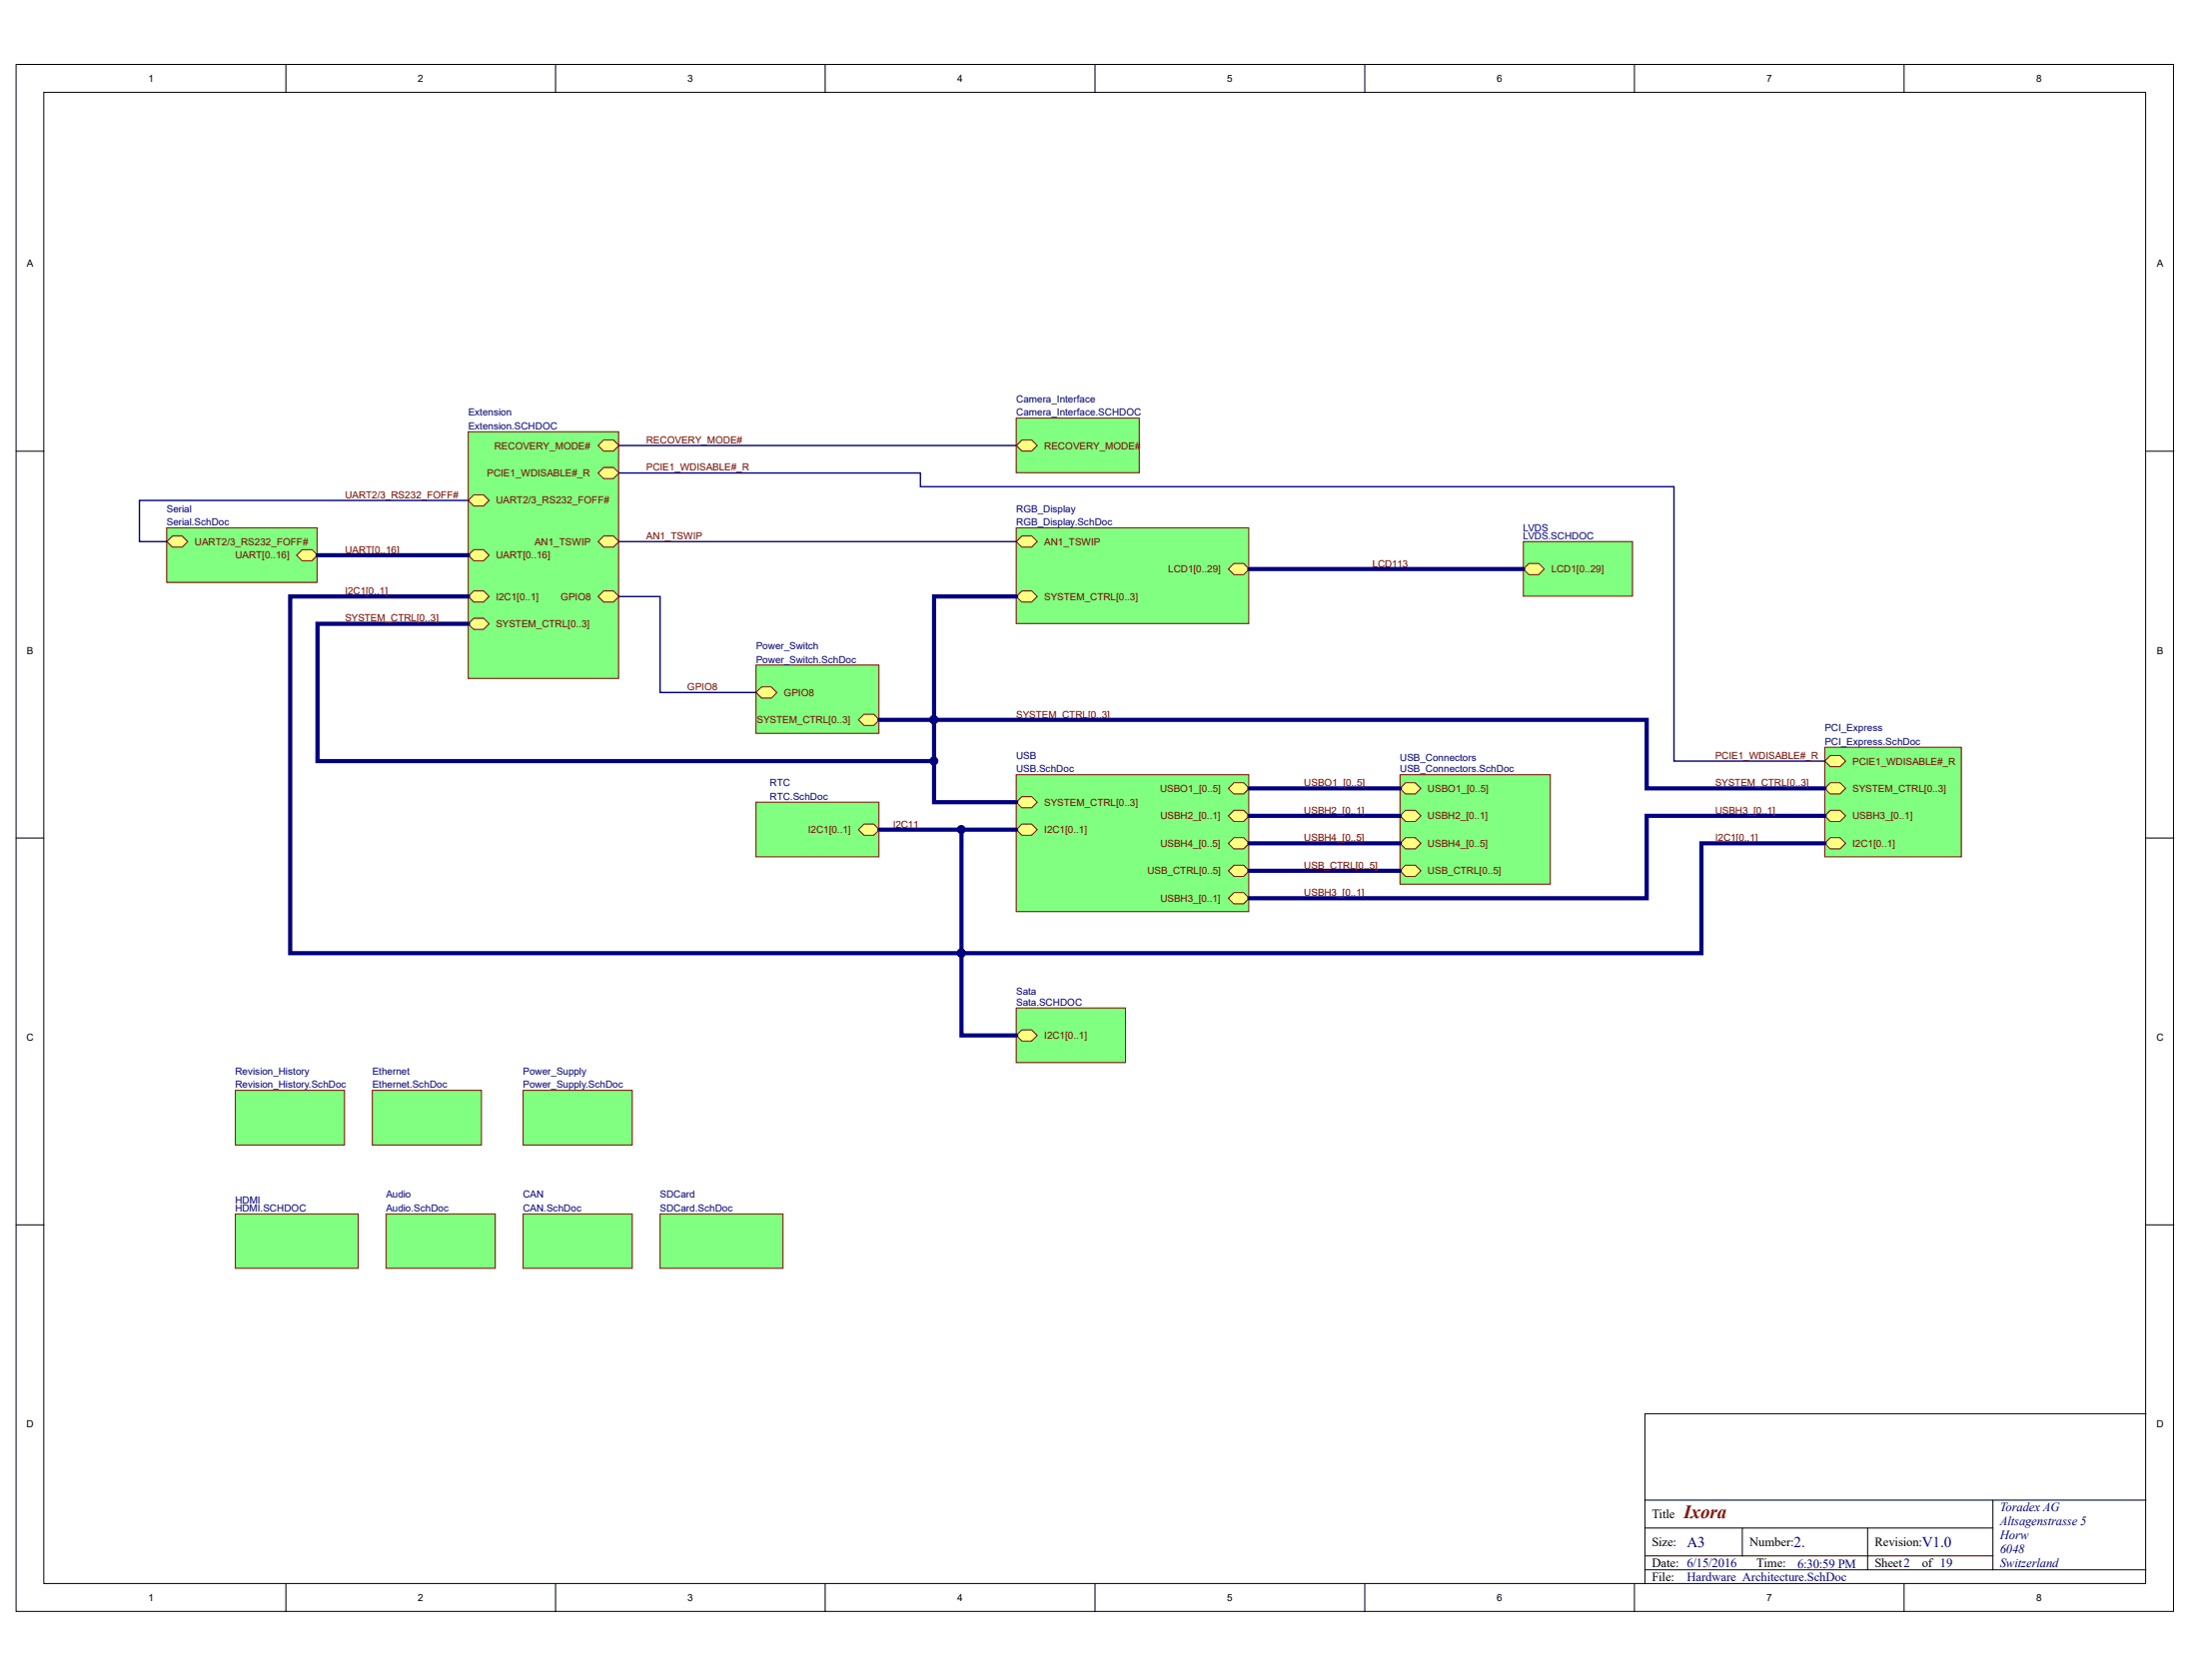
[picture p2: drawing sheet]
<svg xmlns="http://www.w3.org/2000/svg" width="271mm" height="207mm" viewBox="0 0 271 207" stroke-linecap="round" stroke-linejoin="round" font-family="sans-serif">
<g fill="#fff" stroke="#000" stroke-width=".12">
<path d="M2 7.9h265.8v190.7h-265.8z"/>
<path d="M5.4 11.4h259v183.8h-259z"/>
</g>
<g fill="none" stroke="#000" stroke-width=".12">
<path d="M35.2 7.9v3.5M68.4 7.9v3.5M101.7 7.9v3.5M134.9 7.9v3.5M168.2 7.9v3.5M201.4 7.9v3.5M234.6 7.9v3.5M2 55.6h3.4M264.4 55.6h3.4M2 103.3h3.4M264.4 103.3h3.4M2 151h3.4"/>
<path d="M264.4 151h3.4M264.4 174.3h-61.7v10.6M35.2 195.2v3.5M68.4 195.2v3.5M101.7 195.2v3.5M134.9 195.2v3.5M168.2 195.2v3.5M201.4 195.2v3.5M202.7 188.3h42.8M202.7 193.5h61.7M202.7 191.8h42.8M214.7 188.3v3.5"/>
<path d="M230.1 188.3v5.2M234.6 195.2v3.5M245.5 184.9v8.6M264.4 184.9h-61.7v10.3"/>
</g>
<g fill="#80ff80" stroke="#800000" stroke-width=".12">
<path d="M47.6 149.6h13.4v6.7h-13.4z"/>
<path d="M125.2 51.5h15.2v6.8h-15.2z"/>
</g>
<path d="M125.9 54.2h1.2l.7 .7-.7 .7h-1.2l-.7-.7z" fill-rule="evenodd" fill="#ffff80" stroke="#800000" stroke-width=".12"/>
<g fill="#80ff80" stroke="#800000" stroke-width=".12">
<path d="M64.5 149.6h13.4v6.7h-13.4z"/>
<path d="M45.9 134.4h13.4v6.7h-13.4z"/>
<path d="M224.8 92.1h16.8v13.5h-16.8z"/>
</g>
<g fill="#ffff80" stroke="#800000" stroke-width=".12">
<path d="M225.5 103.3h1.2l.7 .7-.7 .6h-1.2l-.7-.6z" fill-rule="evenodd"/>
<path d="M225.5 99.9h1.2l.7 .7-.7 .7h-1.2l-.7-.7z" fill-rule="evenodd"/>
<path d="M225.5 96.5h1.2l.7 .7-.7 .7h-1.2l-.7-.7z" fill-rule="evenodd"/>
<path d="M225.5 93.1h1.2l.7 .7-.7 .7h-1.2l-.7-.7z" fill-rule="evenodd"/>
</g>
<g fill="#80ff80" stroke="#800000" stroke-width=".12">
<path d="M64.5 134.4h13.4v6.7h-13.4z"/>
<path d="M93.1 82h15.2v8.4h-15.2z"/>
</g>
<g fill="#ffff80" stroke="#800000" stroke-width=".12">
<path d="M106.5 88h1.2l.6 .7-.6 .7h-1.2l-.7-.7z" fill-rule="evenodd"/>
<path d="M93.8 84.7h1.2l.7 .7-.7 .6h-1.2l-.7-.6z" fill-rule="evenodd"/>
</g>
<path d="M125.2 65.1h28.7v11.8h-28.7z" fill="#80ff80" stroke="#800000" stroke-width=".12"/>
<g fill="#ffff80" stroke="#800000" stroke-width=".12">
<path d="M152 69.5h1.2l.7 .6-.7 .7h-1.2l-.7-.7z" fill-rule="evenodd"/>
<path d="M125.9 66.1h1.2l.7 .7-.7 .6h-1.2l-.7-.6z" fill-rule="evenodd"/>
<path d="M125.9 72.8h1.2l.7 .7-.7 .7h-1.2l-.7-.7z" fill-rule="evenodd"/>
</g>
<path d="M93.1 98.9h15.2v6.7h-15.2z" fill="#80ff80" stroke="#800000" stroke-width=".12"/>
<path d="M106.5 101.6h1.2l.6 .7-.6 .7h-1.2l-.7-.7z" fill-rule="evenodd" fill="#ffff80" stroke="#800000" stroke-width=".12"/>
<path d="M125.2 124.2h13.5v6.8h-13.5z" fill="#80ff80" stroke="#800000" stroke-width=".12"/>
<path d="M125.9 126.9h1.2l.7 .7-.7 .7h-1.2l-.7-.7z" fill-rule="evenodd" fill="#ffff80" stroke="#800000" stroke-width=".12"/>
<g fill="#80ff80" stroke="#800000" stroke-width=".12">
<path d="M81.3 149.6h15.2v6.7h-15.2z"/>
<path d="M20.5 65.1h18.6v6.7h-18.6z"/>
</g>
<g fill="#ffff80" stroke="#800000" stroke-width=".12">
<path d="M37.2 67.8h1.2l.7 .6-.7 .7h-1.2l-.7-.7z" fill-rule="evenodd"/>
<path d="M21.2 66.1h1.2l.7 .7-.7 .6h-1.2l-.6-.6z" fill-rule="evenodd"/>
</g>
<path d="M57.7 53.2h18.5v30.4h-18.5z" fill="#80ff80" stroke="#800000" stroke-width=".12"/>
<g fill="#ffff80" stroke="#800000" stroke-width=".12">
<path d="M74.4 66.1h1.2l.7 .7-.7 .6h-1.2l-.7-.6z" fill-rule="evenodd"/>
<path d="M74.4 72.8h1.2l.7 .7-.7 .7h-1.2l-.7-.7z" fill-rule="evenodd"/>
<path d="M58.4 67.8h1.2l.7 .6-.7 .7h-1.2l-.7-.7z" fill-rule="evenodd"/>
<path d="M58.4 72.8h1.2l.7 .7-.7 .7h-1.2l-.7-.7z" fill-rule="evenodd"/>
<path d="M58.4 76.2h1.2l.7 .7-.7 .7h-1.2l-.7-.7z" fill-rule="evenodd"/>
<path d="M74.4 54.2h1.2l.7 .7-.7 .7h-1.2l-.7-.7z" fill-rule="evenodd"/>
<path d="M58.4 61h1.2l.7 .7-.7 .7h-1.2l-.7-.7z" fill-rule="evenodd"/>
<path d="M74.4 57.6h1.2l.7 .7-.7 .7h-1.2l-.7-.7z" fill-rule="evenodd"/>
</g>
<path d="M172.5 95.5h18.5v13.5h-18.5z" fill="#80ff80" stroke="#800000" stroke-width=".12"/>
<g fill="#ffff80" stroke="#800000" stroke-width=".12">
<path d="M173.2 96.5h1.2l.7 .7-.7 .7h-1.2l-.7-.7z" fill-rule="evenodd"/>
<path d="M173.2 103.3h1.2l.7 .7-.7 .6h-1.2l-.7-.6z" fill-rule="evenodd"/>
<path d="M173.2 99.9h1.2l.7 .7-.7 .7h-1.2l-.7-.7z" fill-rule="evenodd"/>
<path d="M173.2 106.7h1.2l.7 .6-.7 .7h-1.2l-.7-.7z" fill-rule="evenodd"/>
</g>
<path d="M125.2 95.5h28.7v16.9h-28.7z" fill="#80ff80" stroke="#800000" stroke-width=".12"/>
<g fill="#ffff80" stroke="#800000" stroke-width=".12">
<path d="M125.9 101.6h1.2l.7 .7-.7 .7h-1.2l-.7-.7z" fill-rule="evenodd"/>
<path d="M152 110h1.2l.7 .7-.7 .7h-1.2l-.7-.7z" fill-rule="evenodd"/>
<path d="M152 96.5h1.2l.7 .7-.7 .7h-1.2l-.7-.7z" fill-rule="evenodd"/>
<path d="M152 103.3h1.2l.7 .7-.7 .6h-1.2l-.7-.6z" fill-rule="evenodd"/>
<path d="M152 99.9h1.2l.7 .7-.7 .7h-1.2l-.7-.7z" fill-rule="evenodd"/>
<path d="M152 106.7h1.2l.7 .6-.7 .7h-1.2l-.7-.7z" fill-rule="evenodd"/>
<path d="M125.9 98.2h1.2l.7 .7-.7 .7h-1.2l-.7-.7z" fill-rule="evenodd"/>
</g>
<path d="M76.3 66.8h48.9" fill="none" stroke="#000080" stroke-width=".17"/>
<path d="M108.3 88.7h6.8M153.9 97.2h18.6M153.9 100.6h18.6M153.9 104h18.6M153.9 107.3h18.6M224.8 100.6h-21.9v10.1h-49" fill="none" stroke="#000080" stroke-width=".51"/>
<circle cx="115.1" cy="88.7" r=".49" fill="#000080" stroke="#000080" stroke-width=".12"/>
<path d="M187.7 66.8h13.4v6.7h-13.4z" fill="#80ff80" stroke="#800000" stroke-width=".12"/>
<path d="M188.4 69.5h1.2l.7 .6-.7 .7h-1.2l-.7-.7z" fill-rule="evenodd" fill="#ffff80" stroke="#800000" stroke-width=".12"/>
<path d="M29 149.6h15.1v6.7h-15.1z" fill="#80ff80" stroke="#800000" stroke-width=".12"/>
<path d="M153.9 70.1h33.8" fill="none" stroke="#000080" stroke-width=".51"/>
<path d="M29 134.4h13.4v6.7h-13.4z" fill="#80ff80" stroke="#800000" stroke-width=".12"/>
<path d="M76.3 58.3h37.1v1.7h92.8v33.8h18.6M76.3 54.9h48.9M57.7 61.7h-40.5v5.1h3.4M76.3 73.5h5v11.9h11.8" fill="none" stroke="#000080" stroke-width=".17"/>
<path d="M39.1 68.4h18.6M57.7 73.5h-21.9v44h173.8v-13.5h15.2M57.7 76.9h-18.6v16.9h76M125.2 73.5h-10.1v25.4h10.1M115.1 88.7h87.8v8.5h21.9M108.3 102.3h16.9M118.5 102.3v25.3h6.7" fill="none" stroke="#000080" stroke-width=".51"/>
<g fill="#000080" stroke="#000080" stroke-width=".12">
<circle cx="115.1" cy="88.7" r=".49"/>
<circle cx="118.4" cy="102.3" r=".49"/>
<circle cx="118.4" cy="117.5" r=".49"/>
<circle cx="115.1" cy="93.8" r=".49"/>
</g>
<text font-size="2.3" fill="#800000" x="207.4" y="187.2">Ixora</text>
<g font-size="1.9" fill="#000080">
<text x="207.8" y="190.7">A3</text>
<text x="221" y="190.7">2.</text>
<text x="236.8" y="190.7">V1.0</text>
</g>
<g font-size="1.6">
<text x="203.5" y="187.2">Title</text>
<text x="203.5" y="190.6">Size:</text>
<text x="215.5" y="190.6">Number:</text>
<text x="231" y="190.6">Revision:</text>
<text x="203.5" y="193.2">Date: 6/15/2016</text>
<text x="203.5" y="194.9">File:</text>
<text x="216.4" y="193.2">Time:</text>
<text x="231" y="193.2">Sheet2</text>
<text x="236.8" y="193.2">of 19</text>
</g>
<g font-size="1.6" fill="#000080">
<text x="246.4" y="186.3">Toradex AG</text>
<text x="246.4" y="188">Altsagenstrasse 5</text>
<text x="246.4" y="189.7">Horw</text>
<text x="246.4" y="191.5">6048</text>
<text x="207.8" y="194.9">Hardware_Architecture.SchDoc</text>
<text x="221.4" y="193.3">6:30:59 PM</text>
<text x="246.4" y="193.2">Switzerland</text>
</g>
<g font-size="1.2">
<text x="18.3" y="10.1">1</text>
<text x="51.5" y="10.1">2</text>
<text x="84.7" y="10.1">3</text>
<text x="118" y="10.1">4</text>
<text x="151.2" y="10.1">5</text>
<text x="184.4" y="10.1">6</text>
<text x="217.7" y="10.1">7</text>
<text x="250.9" y="10.1">8</text>
<text x="3.3" y="32.9">A</text>
<text x="265.7" y="32.9">A</text>
<text x="3.3" y="80.6">B</text>
<text x="265.7" y="80.6">B</text>
<text x="3.2" y="128.3">C</text>
<text x="265.7" y="128.3">C</text>
<text x="3.2" y="175.9">D</text>
<text x="265.7" y="175.9">D</text>
<text x="18.3" y="197.4">1</text>
<text x="51.5" y="197.4">2</text>
<text x="84.7" y="197.4">3</text>
<text x="118" y="197.4">4</text>
<text x="151.2" y="197.4">5</text>
<text x="184.4" y="197.4">6</text>
<text x="217.7" y="197.4">7</text>
<text x="250.9" y="197.4">8</text>
</g>
<g font-size="1.2" fill="#000080">
<text x="57.7" y="51.3">Extension</text>
<text x="57.7" y="52.9">Extension.SCHDOC</text>
<text x="125.2" y="49.6">Camera_Interface</text>
<text x="125.2" y="51.3">Camera_Interface.SCHDOC</text>
<text x="20.5" y="63.1">Serial</text>
<text x="20.5" y="64.8">Serial.SchDoc</text>
<text x="125.2" y="63.1">RGB_Display</text>
<text x="125.2" y="64.8">RGB_Display.SchDoc</text>
<text x="187.7" y="65.5">LVDS</text>
<text x="187.7" y="66.5">LVDS.SCHDOC</text>
<text x="93.2" y="80">Power_Switch</text>
<text x="93.2" y="81.7">Power_Switch.SchDoc</text>
<text x="125.2" y="93.5">USB</text>
<text x="125.2" y="95.2">USB.SchDoc</text>
<text x="172.5" y="93.9">USB_Connectors</text>
<text x="172.5" y="95.2">USB_Connectors.SchDoc</text>
<text x="224.8" y="90.2">PCI_Express</text>
<text x="224.8" y="91.8">PCI_Express.SchDoc</text>
<text x="94.8" y="96.9">RTC</text>
<text x="94.8" y="98.6">RTC.SchDoc</text>
<text x="125.2" y="122.6">Sata</text>
<text x="125.2" y="124">Sata.SCHDOC</text>
<text x="29" y="132.4">Revision_History</text>
<text x="29" y="134.1">Revision_History.SchDoc</text>
<text x="45.9" y="132.4">Ethernet</text>
<text x="45.9" y="134.1">Ethernet.SchDoc</text>
<text x="64.4" y="132.4">Power_Supply</text>
<text x="64.4" y="134.1">Power_Supply.SchDoc</text>
<text x="29" y="148.3">HDMI</text>
<text x="29" y="149.3">HDMI.SCHDOC</text>
<text x="47.6" y="147.7">Audio</text>
<text x="47.6" y="149.3">Audio.SchDoc</text>
<text x="64.4" y="147.7">CAN</text>
<text x="64.4" y="149.3">CAN.SchDoc</text>
<text x="81.3" y="147.7">SDCard</text>
<text x="81.3" y="149.3">SDCard.SchDoc</text>
</g>
<g font-size="1.2" fill="#800000">
<text x="60" y="58.7">PCIE1_WDISABLE#_R</text>
<text x="60.9" y="55.3">RECOVERY_MODE#</text>
<text x="79.6" y="54.7">RECOVERY_MODE#</text>
<text x="79.6" y="58">PCIE1_WDISABLE#_R</text>
<text x="128.7" y="55.3">RECOVERY_MODE#</text>
<text x="42.5" y="61.4">UART2/3_RS232_FOFF#</text>
<text x="61.1" y="62.1">UART2/3_RS232_FOFF#</text>
<text x="24" y="67.2">UART2/3_RS232_FOFF#</text>
<text x="29" y="68.9">UART[0..16]</text>
<text x="42.5" y="68.2">UART[0..16]</text>
<text x="61.1" y="68.9">UART[0..16]</text>
<text x="65.9" y="67.2">AN1_TSWIP</text>
<text x="79.6" y="66.5">AN1_TSWIP</text>
<text x="128.7" y="67.2">AN1_TSWIP</text>
<text x="143.9" y="70.6">LCD1[0..29]</text>
<text x="169.1" y="69.9">LCD113</text>
<text x="191.1" y="70.6">LCD1[0..29]</text>
<text x="42.5" y="76.6">SYSTEM_CTRL[0..3]</text>
<text x="42.5" y="73.3">I2C1[0..1]</text>
<text x="61.1" y="73.9">I2C1[0..1]</text>
<text x="61.1" y="77.3">SYSTEM_CTRL[0..3]</text>
<text x="69.1" y="73.9">GPIO8</text>
<text x="128.7" y="73.9">SYSTEM_CTRL[0..3]</text>
<text x="84.7" y="85.1">GPIO8</text>
<text x="93.2" y="89.1">SYSTEM_CTRL[0..3]</text>
<text x="96.6" y="85.8">GPIO8</text>
<text x="125.2" y="88.5">SYSTEM_CTRL[0..3]</text>
<text x="211.3" y="93.5">PCIE1_WDISABLE#_R</text>
<text x="228.2" y="94.3">PCIE1_WDISABLE#_R</text>
<text x="128.7" y="99.3">SYSTEM_CTRL[0..3]</text>
<text x="142.9" y="97.6">USBO1_[0..5]</text>
<text x="143" y="101">USBH2_[0..1]</text>
<text x="160.7" y="96.9">USBO1_[0..5]</text>
<text x="160.7" y="100.3">USBH2_[0..1]</text>
<text x="175.9" y="97.6">USBO1_[0..5]</text>
<text x="175.9" y="101">USBH2_[0..1]</text>
<text x="211.3" y="100.3">USBH3_[0..1]</text>
<text x="211.3" y="96.9">SYSTEM_CTRL[0..3]</text>
<text x="228.2" y="101">USBH3_[0..1]</text>
<text x="228.2" y="97.6">SYSTEM_CTRL[0..3]</text>
<text x="99.6" y="102.7">I2C1[0..1]</text>
<text x="110" y="102">I2C11</text>
<text x="128.7" y="102.7">I2C1[0..1]</text>
<text x="141.4" y="107.8">USB_CTRL[0..5]</text>
<text x="143" y="104.4">USBH4_[0..5]</text>
<text x="160.7" y="103.7">USBH4_[0..5]</text>
<text x="160.7" y="107.1">USB_CTRL[0..5]</text>
<text x="175.9" y="104.4">USBH4_[0..5]</text>
<text x="175.9" y="107.8">USB_CTRL[0..5]</text>
<text x="211.3" y="103.7">I2C1[0..1]</text>
<text x="228.2" y="104.4">I2C1[0..1]</text>
<text x="143" y="111.2">USBH3_[0..1]</text>
<text x="160.7" y="110.5">USBH3_[0..1]</text>
<text x="128.7" y="128.1">I2C1[0..1]</text>
</g>
</svg>
